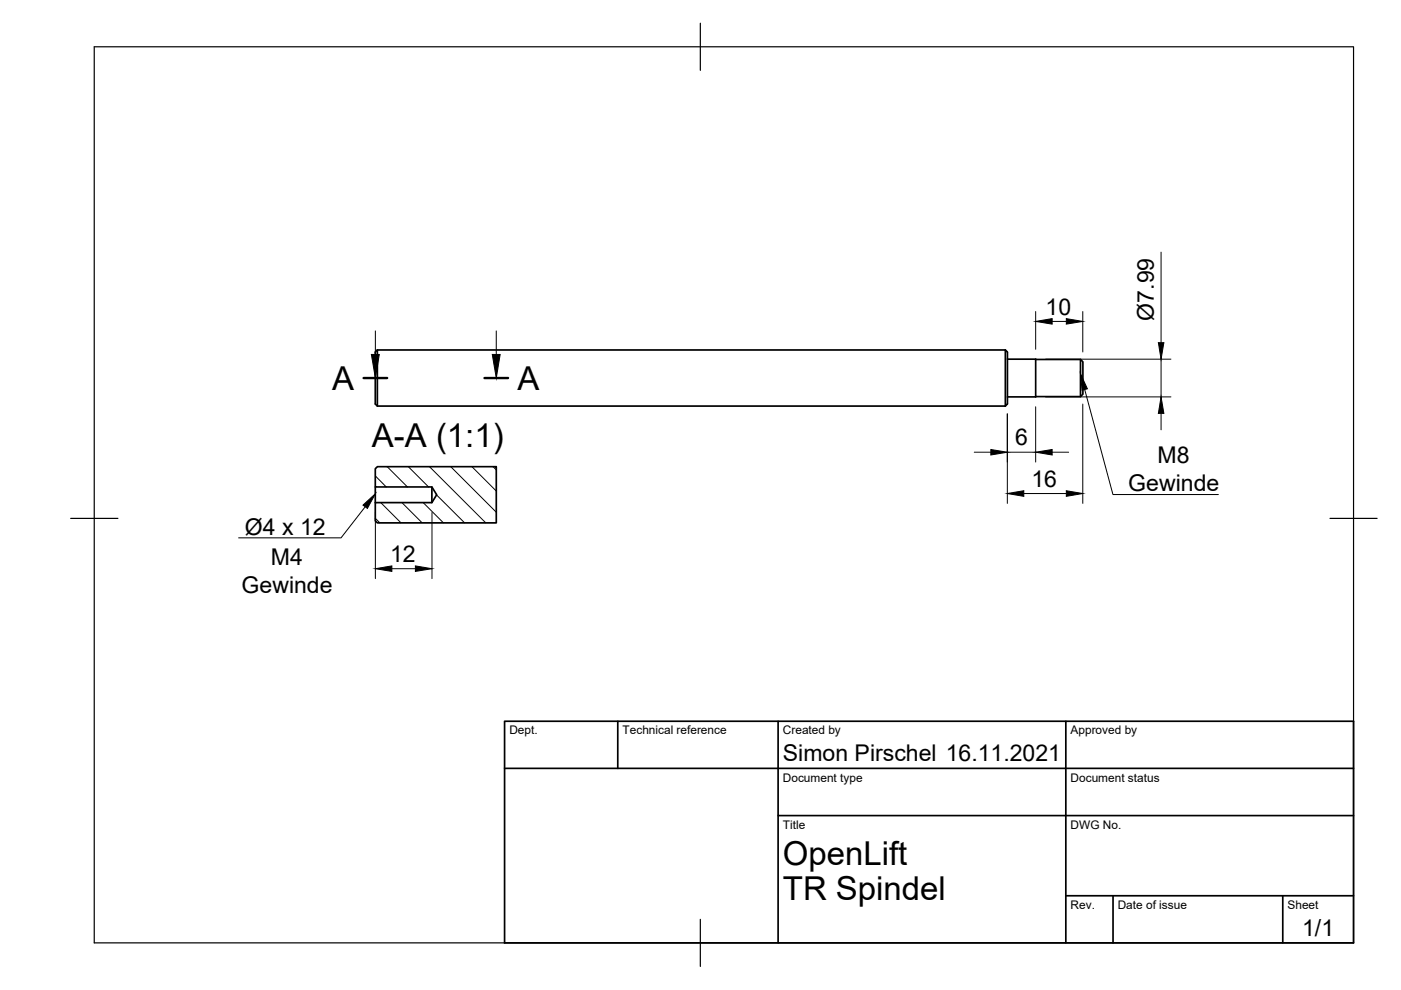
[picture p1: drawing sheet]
<svg xmlns="http://www.w3.org/2000/svg" width="297mm" height="210mm" viewBox="0 0 297 210" stroke-linecap="round" stroke-linejoin="round" font-family="sans-serif">
<!-- layer: Visible -->
<path d="M80 74.2v11.9M80 74.2l-.4 .4v11.1l.4 .4h133.1M80 74.2h133.1M213.1 74.2v11.9M213.1 74.2l.5 .4v11.1l-.5 .4M213.6 76.2h6v8h-6M219.6 76.2h9.5l.5 .5v6.9l-.5 .5h-9.5M229.1 76.2v7.9M79.6 99.4l.4-.5h25.2v12h-25.2l-.4-.5v-3.8h12l1-1.7-1-1.7h-12zM79.6 103.2v3.4M91.6 103.2v3.4" fill="none" stroke="#000" stroke-width=".36"/>
<!-- layer: Border -->
<path d="M20 9.9h267v190h-267zM148.5 4.9v10M15 109.9h10M282 109.9h10M148.5 194.9v10" fill="none" stroke="#000" stroke-width=".25"/>
<!-- layer: TitleBlock -->
<path d="M107 152.9h180v47h-180zM131 152.9v10M165 152.9v47M226 152.9v47M107 162.9h180M165 172.9h122M226 189.9h61M236 189.9v10M272 189.9v10" fill="none" stroke="#000" stroke-width=".36"/>
<!-- layer: Dimensions -->
<g fill="none" stroke="#000" stroke-width=".21">
<path d="M246.2 53.5v19.2M219.6 66.1v8M221.7 76.2h26.6M223.1 68.1h3M229.6 66.1v8.5M246.2 76.2v8M206.6 95.9h3.5M213.6 87.7v19M213.6 95.9h6M219.6 86.2v11.8M221.7 84.2h26.6M223.1 95.9h3.5"/>
<path d="M229.6 85.7v21M246.2 87.6v3.5M79.6 108.7v14M91.6 108.7v14M217.1 104.6h9M83.1 120.6h5"/>
</g>
<path d="M219.6 68.1l3.5-.5v1.1zM226.1 67.6l3.5 .5-3.5 .6zM245.6 72.7h1.2l-.6 3.5zM210.1 95.3l3.5 .6-3.5 .6zM219.6 95.9l3.5-.6v1.2zM246.2 84.2l.6 3.4h-1.2zM79.6 120.6l3.5-.6v1.2zM88.1 120l3.5 .6-3.5 .6zM213.6 104.6l3.5-.6v1.2zM226.1 104l3.5 .6-3.5 .6z" fill="#000" stroke="#000" stroke-width=".21"/>
<!-- layer: Annotations -->
<path d="M78.7 75.2h1.7l-.8 5zM104.4 75.2h1.6l-.8 5zM229.1 79.2l1.4 3.2-1.1 .3zM77 107.1l2.6-2.4-1.7 3.1z" fill="#000" stroke="#000" stroke-width=".21"/>
<path d="M79.6 70.2v5M105.2 70.2v5M230 82.6l6 22.3h22.3M77.4 107.5l-5.1 6.5h-21.7" fill="none" stroke="#000" stroke-width=".21"/>
<!-- layer: Hatching -->
<path d="M82.1 99l4.3 4.2M86.6 99l4.3 4.2M91.1 99l11.9 11.8M95.6 99l9.6 9.6M100.1 99l5.1 5.1M104.6 99l.6 .6M79.6 100.9l2.3 2.3M79.6 109.9l.9 .9M80.7 106.6l4.3 4.2M85.2 106.6l4.3 4.2M89.7 106.6l4.3 4.2M92.6 104.9l5.9 5.9" fill="none" stroke="#000" stroke-width=".21"/>
<!-- layer: Annotations -->
<path d="M77.1 80.2h5M102.7 80.2h5" fill="none" stroke="#000" stroke-width=".51"/>
<g font-size="7">
<text x="70.4" y="82.6">A</text>
<text x="109.7" y="82.6">A</text>
<text x="78.8" y="94.8">A-A (1:1)</text>
<text x="166" y="183.4">OpenLift</text>
<text x="166" y="190.9">TR Spindel</text>
</g>
<g font-size="4.9">
<text x="221.7" y="66.7">10</text>
<text x="244.6" y="68" transform="rotate(-90 244.6 68)">Ø7.99</text>
<text x="215.2" y="94.4">6</text>
<text x="245.4" y="98.3">M8</text>
<text x="218.7" y="103.2">16</text>
<text x="239.2" y="104.2">Gewinde</text>
<text x="51.9" y="113.3">Ø4 x 12</text>
<text x="57.4" y="119.9">M4</text>
<text x="82.7" y="119.2">12</text>
<text x="51.2" y="125.8">Gewinde</text>
<text x="166" y="161.4">Simon Pirschel 16.11.2021</text>
<text x="276.1" y="198.6">1/1</text>
</g>
<g font-size="2.5">
<text x="108" y="155.7">Dept.</text>
<text x="132" y="155.7">Technical reference</text>
<text x="166" y="155.7">Created by</text>
<text x="227" y="155.7">Approved by</text>
<text x="166" y="165.7">Document type</text>
<text x="227" y="165.7">Document status</text>
<text x="166" y="175.7">Title</text>
<text x="227" y="175.7">DWG No.</text>
<text x="227" y="192.7">Rev.</text>
<text x="237" y="192.7">Date of issue</text>
<text x="273" y="192.7">Sheet</text>
</g>
</svg>
